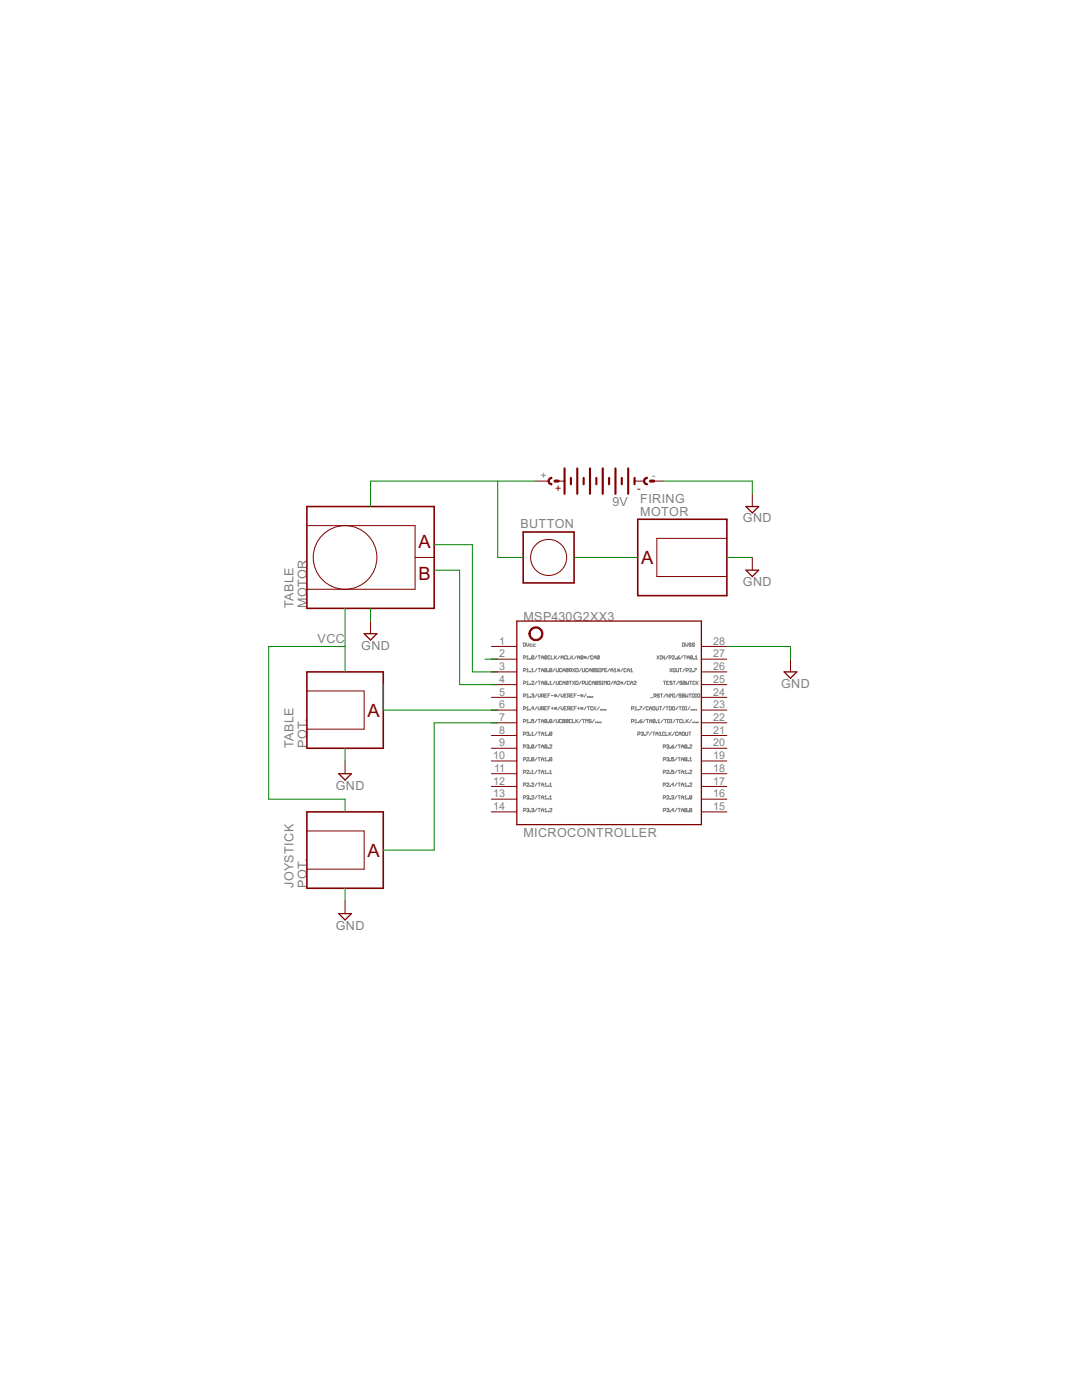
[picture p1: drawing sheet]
<?xml version="1.0" encoding="utf-8"?>
<!DOCTYPE eagle SYSTEM "eagle.dtd">
<eagle version="7.2.0">
<drawing>
<settings>
<setting alwaysvectorfont="no"/>
<setting verticaltext="up"/>
</settings>
<grid distance="0.1" unitdist="inch" unit="inch" style="lines" multiple="1" display="no" altdistance="0.01" altunitdist="inch" altunit="inch"/>
<schematic xreflabel="%F%N/%S.%C%R" xrefpart="/%S.%C%R">
<libraries>
<library name="TI_MSP430_v16">
<symbols>
<symbol name="G2XX3---PW28">
<wire x1="-19.05" y1="15.24" x2="17.78" y2="15.24" width="0.254" layer="94"/>
<wire x1="17.78" y1="15.24" x2="17.78" y2="-25.4" width="0.254" layer="94"/>
<wire x1="17.78" y1="-25.4" x2="-19.05" y2="-25.4" width="0.254" layer="94"/>
<wire x1="-19.05" y1="-25.4" x2="-19.05" y2="15.24" width="0.254" layer="94"/>
<circle x="-15.24" y="12.7" radius="1.27" width="0.254" layer="94"/>
<text x="-17.78" y="15.24" size="1.778" layer="96">MSP430G2XX3</text>
<text x="-17.78" y="-27.94" size="1.778" layer="95">&gt;Name</text>
<text x="-17.78" y="10.16" size="0.7112" layer="95" font="vector">DVcc</text>
<text x="-17.78" y="7.62" size="0.7112" layer="95" font="vector">P1.0/TA0CLK/ACLK/A0*/CA0</text>
<text x="-17.78" y="5.08" size="0.7112" layer="95" font="vector">P1.1/TA0.0/UCA0RXD/UCA0SOMI/A1*/CA1</text>
<text x="-17.78" y="2.54" size="0.7112" layer="95" font="vector">P1.2/TA0.1/UCA0TXD/PUCA0SIMO/A2*/CA2</text>
<text x="-17.78" y="0" size="0.7112" layer="95" font="vector">P1.3/VREF-*/VEREF-*/....</text>
<text x="-17.78" y="-2.54" size="0.7112" layer="95" font="vector">P1.4/VREF+*/VEREF+*/TCK/....</text>
<text x="-17.78" y="-5.08" size="0.7112" layer="95" font="vector">P1.5/TA0.0/UCB0CLK/TMS/....</text>
<text x="3.81" y="-5.08" size="0.7112" layer="95" font="vector">P1.6/TA0.1/TDI/TCLK/....</text>
<text x="3.81" y="-2.54" size="0.7112" layer="95" font="vector">P1.7/CAOUT/TDO/TDI/....</text>
<text x="7.62" y="0" size="0.7112" layer="95" font="vector">_RST/NMI/SBWTDIO</text>
<text x="10.16" y="2.54" size="0.7112" layer="95" font="vector">TEST/SBWTCK</text>
<text x="11.43" y="5.08" size="0.7112" layer="95" font="vector">XOUT/P2.7</text>
<text x="8.89" y="7.62" size="0.7112" layer="95" font="vector">XIN/P2.6/TA0.1</text>
<text x="13.97" y="10.16" size="0.7112" layer="95" font="vector">DVSS</text>
<text x="-17.78" y="-7.62" size="0.7112" layer="95" font="vector">P3.1/TA1.0</text>
<text x="-17.78" y="-12.7" size="0.7112" layer="95" font="vector">P2.0/TA1.0</text>
<text x="-17.78" y="-15.24" size="0.7112" layer="95" font="vector">P2.1/TA1.1</text>
<text x="10.16" y="-12.7" size="0.7112" layer="95" font="vector">P3.5/TA0.1</text>
<text x="10.16" y="-10.16" size="0.7112" layer="95" font="vector">P3.6/TA0.2</text>
<text x="5.08" y="-7.62" size="0.7112" layer="95" font="vector">P3.7/TA1CLK/CAOUT</text>
<text x="-17.78" y="-17.78" size="0.7112" layer="95" font="vector">P2.2/TA1.1</text>
<text x="-17.78" y="-10.16" size="0.7112" layer="95" font="vector">P3.0/TA0.2</text>
<text x="-17.78" y="-20.32" size="0.7112" layer="95" font="vector">P3.2/TA1.1</text>
<text x="-17.78" y="-22.86" size="0.7112" layer="95" font="vector">P3.3/TA1.2</text>
<text x="10.16" y="-15.24" size="0.7112" layer="95" font="vector">P2.5/TA1.2</text>
<text x="10.16" y="-17.78" size="0.7112" layer="95" font="vector">P2.4/TA1.2</text>
<text x="10.16" y="-20.32" size="0.7112" layer="95" font="vector">P2.3/TA1.0</text>
<text x="10.16" y="-22.86" size="0.7112" layer="95" font="vector">P3.4/TA0.0</text>
<pin name="1" x="-24.13" y="10.16" visible="pad" length="middle"/>
<pin name="2" x="-24.13" y="7.62" visible="pad" length="middle"/>
<pin name="3" x="-24.13" y="5.08" visible="pad" length="middle"/>
<pin name="4" x="-24.13" y="2.54" visible="pad" length="middle"/>
<pin name="5" x="-24.13" y="0" visible="pad" length="middle"/>
<pin name="6" x="-24.13" y="-2.54" visible="pad" length="middle"/>
<pin name="7" x="-24.13" y="-5.08" visible="pad" length="middle"/>
<pin name="22" x="22.86" y="-5.08" visible="pad" length="middle" rot="R180"/>
<pin name="23" x="22.86" y="-2.54" visible="pad" length="middle" rot="R180"/>
<pin name="24" x="22.86" y="0" visible="pad" length="middle" rot="R180"/>
<pin name="25" x="22.86" y="2.54" visible="pad" length="middle" rot="R180"/>
<pin name="26" x="22.86" y="5.08" visible="pad" length="middle" rot="R180"/>
<pin name="27" x="22.86" y="7.62" visible="pad" length="middle" rot="R180"/>
<pin name="28" x="22.86" y="10.16" visible="pad" length="middle" rot="R180"/>
<pin name="8" x="-24.13" y="-7.62" visible="pad" length="middle"/>
<pin name="9" x="-24.13" y="-10.16" visible="pad" length="middle"/>
<pin name="10" x="-24.13" y="-12.7" visible="pad" length="middle"/>
<pin name="21" x="22.86" y="-7.62" visible="pad" length="middle" rot="R180"/>
<pin name="20" x="22.86" y="-10.16" visible="pad" length="middle" rot="R180"/>
<pin name="19" x="22.86" y="-12.7" visible="pad" length="middle" rot="R180"/>
<pin name="11" x="-24.13" y="-15.24" visible="pad" length="middle"/>
<pin name="12" x="-24.13" y="-17.78" visible="pad" length="middle"/>
<pin name="13" x="-24.13" y="-20.32" visible="pad" length="middle"/>
<pin name="14" x="-24.13" y="-22.86" visible="pad" length="middle"/>
<pin name="18" x="22.86" y="-15.24" visible="pad" length="middle" rot="R180"/>
<pin name="17" x="22.86" y="-17.78" visible="pad" length="middle" rot="R180"/>
<pin name="16" x="22.86" y="-20.32" visible="pad" length="middle" rot="R180"/>
<pin name="15" x="22.86" y="-22.86" visible="pad" length="middle" rot="R180"/>
</symbol>
</symbols>
<devicesets>
<deviceset name="G2XX3---PW28">
<gates>
<gate name="G$1" symbol="G2XX3---PW28" x="0" y="2.54"/>
</gates>
<devices>
<device name="" package="PW28">
<connects>
<connect gate="G$1" pin="1" pad="1"/>
<connect gate="G$1" pin="10" pad="10"/>
<connect gate="G$1" pin="11" pad="11"/>
<connect gate="G$1" pin="12" pad="12"/>
<connect gate="G$1" pin="13" pad="13"/>
<connect gate="G$1" pin="14" pad="14"/>
<connect gate="G$1" pin="15" pad="15"/>
<connect gate="G$1" pin="16" pad="16"/>
<connect gate="G$1" pin="17" pad="17"/>
<connect gate="G$1" pin="18" pad="18"/>
<connect gate="G$1" pin="19" pad="19"/>
<connect gate="G$1" pin="2" pad="2"/>
<connect gate="G$1" pin="20" pad="20"/>
<connect gate="G$1" pin="21" pad="21"/>
<connect gate="G$1" pin="22" pad="22"/>
<connect gate="G$1" pin="23" pad="23"/>
<connect gate="G$1" pin="24" pad="24"/>
<connect gate="G$1" pin="25" pad="25"/>
<connect gate="G$1" pin="26" pad="26"/>
<connect gate="G$1" pin="27" pad="27"/>
<connect gate="G$1" pin="28" pad="28"/>
<connect gate="G$1" pin="3" pad="3"/>
<connect gate="G$1" pin="4" pad="4"/>
<connect gate="G$1" pin="5" pad="5"/>
<connect gate="G$1" pin="6" pad="6"/>
<connect gate="G$1" pin="7" pad="7"/>
<connect gate="G$1" pin="8" pad="8"/>
<connect gate="G$1" pin="9" pad="9"/>
</connects>
<technologies>
<technology name=""/>
</technologies>
</device>
</devices>
</deviceset>
</devicesets>
</library>
<library name="supply2">
<symbols>
<symbol name="GND">
<wire x1="-1.27" y1="0" x2="1.27" y2="0" width="0.254" layer="94"/>
<wire x1="1.27" y1="0" x2="0" y2="-1.27" width="0.254" layer="94"/>
<wire x1="0" y1="-1.27" x2="-1.27" y2="0" width="0.254" layer="94"/>
<text x="-1.905" y="-3.175" size="1.778" layer="96">&gt;VALUE</text>
<pin name="GND" x="0" y="2.54" visible="off" length="short" direction="sup" rot="R270"/>
</symbol>
</symbols>
<devicesets>
<deviceset name="GND" prefix="SUPPLY">
<gates>
<gate name="GND" symbol="GND" x="0" y="0"/>
</gates>
<devices>
<device name="">
<technologies>
<technology name=""/>
</technologies>
</device>
</devices>
</deviceset>
</devicesets>
</library>
<library name="battery">
<symbols>
<symbol name="9V0-BL">
<wire x1="-6.985" y1="0.635" x2="-6.985" y2="0" width="0.4064" layer="94"/>
<wire x1="-8.89" y1="0" x2="-6.985" y2="0" width="0.1524" layer="94"/>
<wire x1="-6.985" y1="0" x2="-6.985" y2="-0.635" width="0.4064" layer="94"/>
<wire x1="-5.715" y1="2.54" x2="-5.715" y2="-2.54" width="0.4064" layer="94"/>
<wire x1="-4.445" y1="0.635" x2="-4.445" y2="-0.635" width="0.4064" layer="94"/>
<wire x1="6.985" y1="2.54" x2="6.985" y2="0" width="0.4064" layer="94"/>
<wire x1="6.985" y1="0" x2="8.255" y2="0" width="0.1524" layer="94"/>
<wire x1="6.985" y1="0" x2="6.985" y2="-2.54" width="0.4064" layer="94"/>
<wire x1="-3.175" y1="2.54" x2="-3.175" y2="-2.54" width="0.4064" layer="94"/>
<wire x1="-1.905" y1="0.635" x2="-1.905" y2="-0.635" width="0.4064" layer="94"/>
<wire x1="-0.635" y1="2.54" x2="-0.635" y2="-2.54" width="0.4064" layer="94"/>
<wire x1="0.635" y1="0.635" x2="0.635" y2="-0.635" width="0.4064" layer="94"/>
<wire x1="1.905" y1="2.54" x2="1.905" y2="-2.54" width="0.4064" layer="94"/>
<wire x1="3.175" y1="0.635" x2="3.175" y2="-0.635" width="0.4064" layer="94"/>
<wire x1="4.445" y1="2.54" x2="4.445" y2="-2.54" width="0.4064" layer="94"/>
<wire x1="5.715" y1="0.635" x2="5.715" y2="-0.635" width="0.4064" layer="94"/>
<wire x1="9.525" y1="0.635" x2="9.525" y2="-0.635" width="0.254" layer="94" curve="-180" cap="flat"/>
<wire x1="-9.525" y1="0.635" x2="-9.525" y2="-0.635" width="0.254" layer="94" curve="-180" cap="flat"/>
<wire x1="8.255" y1="0" x2="8.89" y2="0" width="0.6096" layer="94"/>
<wire x1="-10.16" y1="0" x2="-10.795" y2="0" width="0.6096" layer="94"/>
<text x="-5.715" y="3.175" size="1.778" layer="95">&gt;NAME</text>
<text x="-5.715" y="-5.08" size="1.778" layer="96">&gt;VALUE</text>
<text x="7.62" y="0.635" size="1.524" layer="94">+</text>
<text x="-8.255" y="0.635" size="1.524" layer="94">-</text>
<pin name="+" x="12.7" y="0" visible="pad" length="short" direction="pas" rot="R180"/>
<pin name="-" x="-12.7" y="0" visible="pad" length="short" direction="pas"/>
</symbol>
</symbols>
<devicesets>
<deviceset name="AB9V" prefix="G">
<gates>
<gate name="G$1" symbol="9V0-BL" x="0" y="0"/>
</gates>
<devices>
<device name="" package="AB9V">
<connects>
<connect gate="G$1" pin="+" pad="+"/>
<connect gate="G$1" pin="-" pad="-"/>
</connects>
<technologies>
<technology name=""/>
</technologies>
</device>
</devices>
</deviceset>
</devicesets>
</library>
</libraries>
<attributes>
</attributes>
<variantdefs>
</variantdefs>
<classes>
<class number="0" name="default" width="0" drill="0">
</class>
</classes>
<parts>
<part name="MICROCONTROLLER" library="TI_MSP430_v16" deviceset="G2XX3---PW28" device="" value="MSP430G2553"/>
<part name="SUPPLY7" library="supply2" deviceset="GND" device=""/>
<part name="9V" library="battery" deviceset="AB9V" device="" value=""/>
<part name="SUPPLY15" library="supply2" deviceset="GND" device=""/>
<part name="SUPPLY16" library="supply2" deviceset="GND" device=""/>
<part name="SUPPLY1" library="supply2" deviceset="GND" device=""/>
<part name="SUPPLY2" library="supply2" deviceset="GND" device=""/>
<part name="SUPPLY3" library="supply2" deviceset="GND" device=""/>
</parts>
<sheets>
<sheet>
<plain>
<frame x1="-203.2" y1="205.74" x2="-177.8" y2="226.06" columns="0" rows="2" layer="94" border-left="no"/>
<text x="-203.2" y="205.74" size="1.778" layer="95" rot="R90">TABLE
MOTOR</text>
<circle x="-195.58" y="215.9" radius="6.35" width="0.1524" layer="94"/>
<frame x1="-137.16" y1="208.28" x2="-119.38" y2="223.52" columns="0" rows="1" layer="94" border-right="no"/>
<text x="-127" y="228.6" size="1.778" layer="95" rot="R180">FIRING
MOTOR</text>
<frame x1="-203.2" y1="177.8" x2="-187.96" y2="193.04" columns="0" rows="1" layer="94" border-left="no"/>
<text x="-203.2" y="177.8" size="1.778" layer="95" rot="R90">TABLE
POT.</text>
<frame x1="-203.2" y1="149.86" x2="-187.96" y2="165.1" columns="0" rows="1" layer="94" border-left="no"/>
<text x="-203.2" y="149.86" size="1.778" layer="95" rot="R90">JOYSTICK
POT.</text>
<frame x1="-160.02" y1="210.82" x2="-149.86" y2="220.98" columns="0" rows="0" layer="94" border-left="no" border-top="no" border-right="no" border-bottom="no"/>
<circle x="-154.94" y="215.9" radius="3.5921" width="0.1524" layer="94"/>
<text x="-149.86" y="223.52" size="1.778" layer="95" rot="R180">BUTTON</text>
</plain>
<instances>
<instance part="MICROCONTROLLER" gate="G$1" x="-142.24" y="187.96"/>
<instance part="SUPPLY7" gate="GND" x="-106.68" y="193.04"/>
<instance part="9V" gate="G$1" x="-144.78" y="231.14" rot="R180"/>
<instance part="SUPPLY15" gate="GND" x="-190.5" y="200.66"/>
<instance part="SUPPLY16" gate="GND" x="-114.3" y="213.36"/>
<instance part="SUPPLY1" gate="GND" x="-195.58" y="172.72"/>
<instance part="SUPPLY2" gate="GND" x="-195.58" y="144.78"/>
<instance part="SUPPLY3" gate="GND" x="-114.3" y="226.06"/>
</instances>
<busses>
</busses>
<nets>
<net name="GND" class="0">
<segment>
<pinref part="MICROCONTROLLER" gate="G$1" pin="28"/>
<pinref part="SUPPLY7" gate="GND" pin="GND"/>
<wire x1="-119.38" y1="198.12" x2="-106.68" y2="198.12" width="0.1524" layer="91"/>
<wire x1="-106.68" y1="198.12" x2="-106.68" y2="195.58" width="0.1524" layer="91"/>
</segment>
<segment>
<pinref part="SUPPLY15" gate="GND" pin="GND"/>
<wire x1="-190.5" y1="203.2" x2="-190.5" y2="205.74" width="0.1524" layer="91"/>
</segment>
<segment>
<pinref part="SUPPLY16" gate="GND" pin="GND"/>
<wire x1="-119.38" y1="215.9" x2="-114.3" y2="215.9" width="0.1524" layer="91"/>
</segment>
<segment>
<pinref part="SUPPLY1" gate="GND" pin="GND"/>
<wire x1="-195.58" y1="177.8" x2="-195.58" y2="175.26" width="0.1524" layer="91"/>
</segment>
<segment>
<pinref part="SUPPLY2" gate="GND" pin="GND"/>
<wire x1="-195.58" y1="147.32" x2="-195.58" y2="149.86" width="0.1524" layer="91"/>
</segment>
<segment>
<pinref part="9V" gate="G$1" pin="-"/>
<wire x1="-132.08" y1="231.14" x2="-114.3" y2="231.14" width="0.1524" layer="91"/>
<pinref part="SUPPLY3" gate="GND" pin="GND"/>
<wire x1="-114.3" y1="231.14" x2="-114.3" y2="228.6" width="0.1524" layer="91"/>
</segment>
</net>
<net name="VCC" class="0">
<segment>
<label x="-195.58" y="200.66" size="1.778" layer="95" rot="R180"/>
<wire x1="-195.58" y1="205.74" x2="-195.58" y2="198.12" width="0.1524" layer="91"/>
<wire x1="-195.58" y1="198.12" x2="-195.58" y2="193.04" width="0.1524" layer="91"/>
<wire x1="-195.58" y1="198.12" x2="-210.82" y2="198.12" width="0.1524" layer="91"/>
<wire x1="-210.82" y1="198.12" x2="-210.82" y2="167.64" width="0.1524" layer="91"/>
<wire x1="-210.82" y1="167.64" x2="-195.58" y2="167.64" width="0.1524" layer="91"/>
<wire x1="-195.58" y1="167.64" x2="-195.58" y2="165.1" width="0.1524" layer="91"/>
</segment>
</net>
<net name="N$25" class="0">
<segment>
<wire x1="-177.8" y1="213.36" x2="-172.72" y2="213.36" width="0.1524" layer="91"/>
<wire x1="-172.72" y1="213.36" x2="-172.72" y2="190.5" width="0.1524" layer="91"/>
<wire x1="-165.1" y1="190.5" x2="-172.72" y2="190.5" width="0.1524" layer="91"/>
</segment>
</net>
<net name="N$26" class="0">
<segment>
<wire x1="-170.18" y1="193.04" x2="-170.18" y2="218.44" width="0.1524" layer="91"/>
<wire x1="-170.18" y1="218.44" x2="-177.8" y2="218.44" width="0.1524" layer="91"/>
<wire x1="-170.18" y1="193.04" x2="-165.1" y2="193.04" width="0.1524" layer="91"/>
</segment>
</net>
<net name="N$5" class="0">
<segment>
<wire x1="-167.64" y1="195.58" x2="-165.1" y2="195.58" width="0.1524" layer="91"/>
</segment>
</net>
<net name="N$6" class="0">
<segment>
<wire x1="-149.86" y1="215.9" x2="-137.16" y2="215.9" width="0.1524" layer="91"/>
</segment>
</net>
<net name="N$4" class="0">
<segment>
<pinref part="9V" gate="G$1" pin="+"/>
<wire x1="-190.5" y1="231.14" x2="-165.1" y2="231.14" width="0.1524" layer="91"/>
<wire x1="-165.1" y1="231.14" x2="-157.48" y2="231.14" width="0.1524" layer="91"/>
<wire x1="-190.5" y1="226.06" x2="-190.5" y2="231.14" width="0.1524" layer="91"/>
<wire x1="-165.1" y1="231.14" x2="-165.1" y2="215.9" width="0.1524" layer="91"/>
<wire x1="-165.1" y1="215.9" x2="-160.02" y2="215.9" width="0.1524" layer="91"/>
</segment>
</net>
<net name="N$8" class="0">
<segment>
<wire x1="-187.96" y1="185.42" x2="-187.96" y2="190.5" width="0.1524" layer="91"/>
<wire x1="-165.1" y1="185.42" x2="-187.96" y2="185.42" width="0.1524" layer="91"/>
</segment>
</net>
<net name="N$1" class="0">
<segment>
<wire x1="-187.96" y1="157.48" x2="-177.8" y2="157.48" width="0.1524" layer="91"/>
<wire x1="-177.8" y1="157.48" x2="-177.8" y2="182.88" width="0.1524" layer="91"/>
<wire x1="-177.8" y1="182.88" x2="-165.1" y2="182.88" width="0.1524" layer="91"/>
</segment>
</net>
</nets>
</sheet>
</sheets>
</schematic>
</drawing>
<compatibility>
<note version="6.3" minversion="6.2.2" severity="warning">
Since Version 6.2.2 text objects can contain more than one line,
which will not be processed correctly with this version.
</note>
</compatibility>
</eagle>
